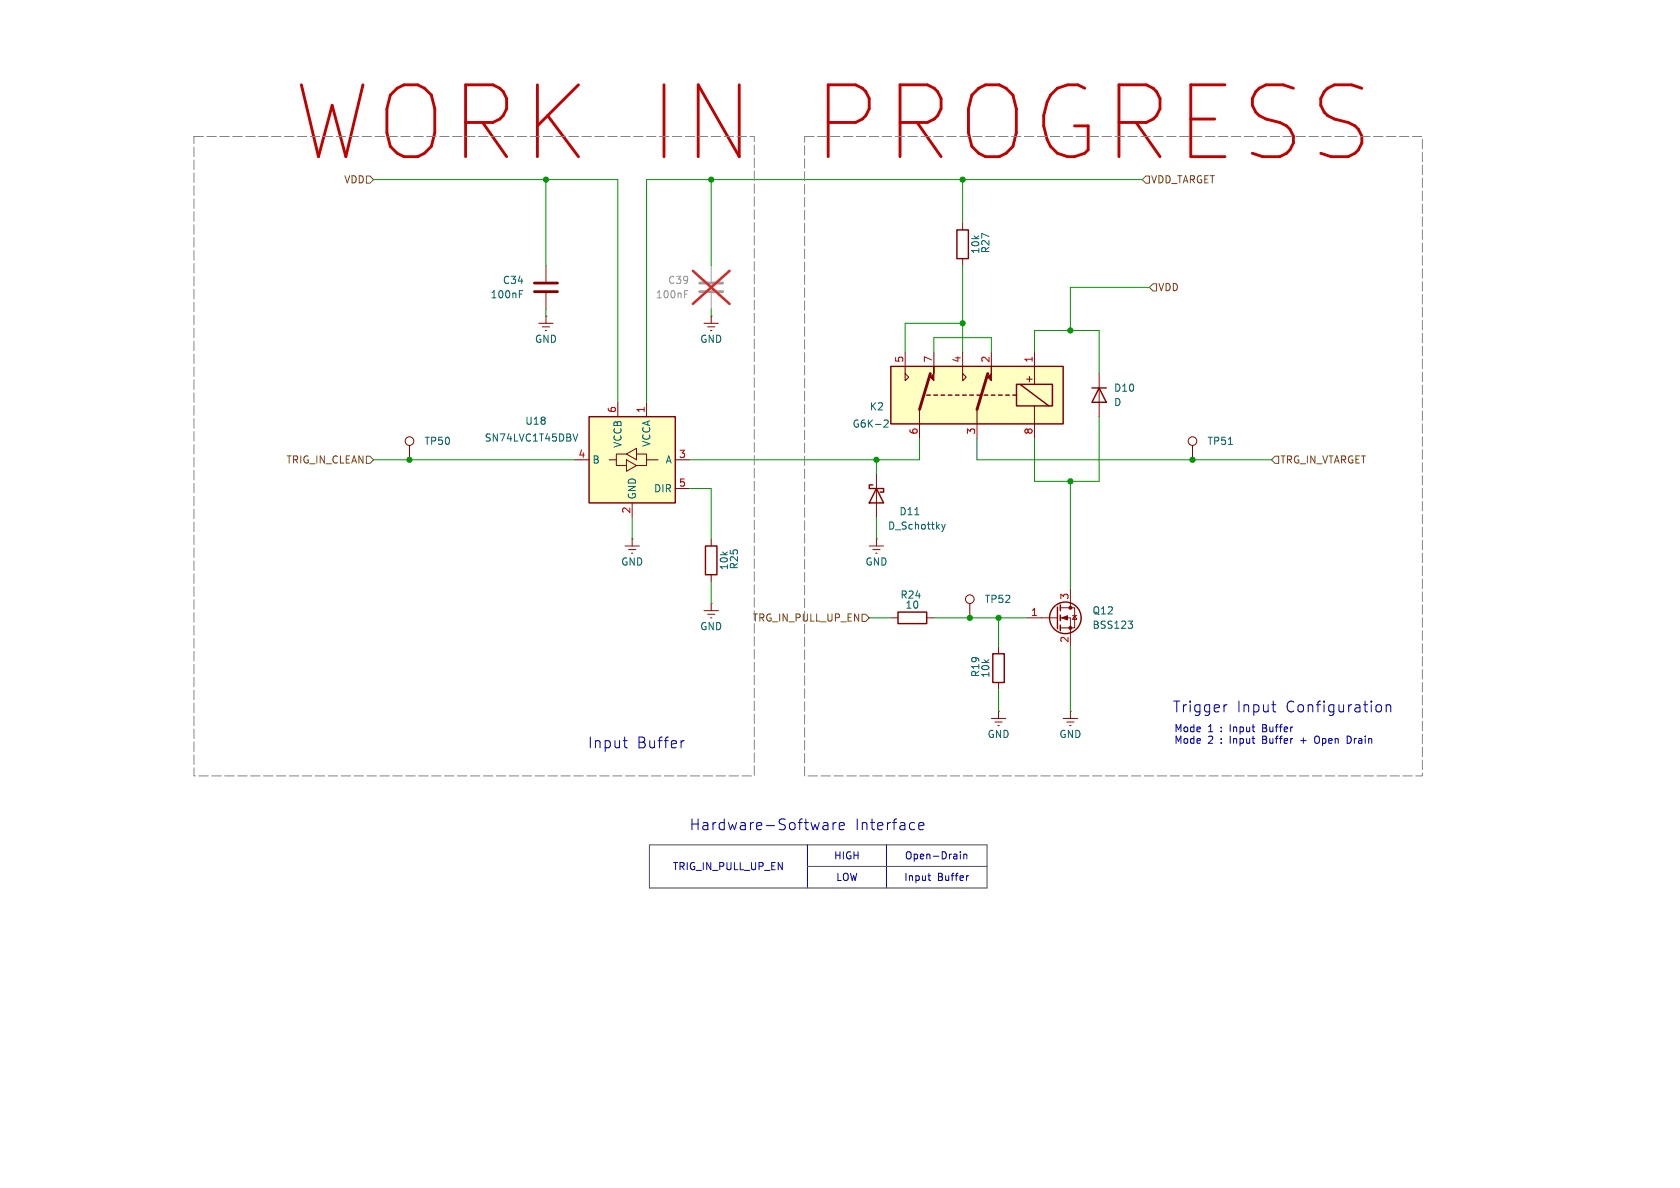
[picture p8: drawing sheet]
<svg xmlns="http://www.w3.org/2000/svg" width="297mm" height="210mm" viewBox="0 0 297 210" stroke-linecap="round" stroke-linejoin="round" font-family="sans-serif">
<path d="M95.2 57.2h2.6M95.9 57.8h1.3M96.4 58.4h.2M96.5 55.9h.1M96.5 55.9v1.3" fill="none" stroke="#840000" stroke-width=".18"/>
<path d="M104.1 73.7h15.3v15.2h-15.3z" fill="#ffffc2"/>
<path d="M169.2 40.6h2v5.1h-2zM104.1 73.7h15.3v15.2h-15.3zM124.7 96.5h2v5.1h-2zM154.3 85.7h-.6v.7h2.5v.6h-.6M154.9 86.4l1.3 2.5h-2.5zM175.5 115.6h2v5.1h-2z" fill="none" stroke="#840000" stroke-width=".25"/>
<g fill="none" stroke="#840000" stroke-width=".18">
<path d="M170.2 39.4v1.2M96.5 47v2.8M96.5 51.8v2.8M124.5 57.2h2.5M125.1 57.8h1.3M125.6 58.4h.3M125.7 55.9h.1M125.7 55.9v1.3M170.2 45.7v1.3M72.4 78.7v2.6M109.2 71.1v2.6M114.3 71.1v2.6"/>
<path d="M101.6 81.3h2.5M109 81.3v1h1.7M110.5 96.5h2.5M110.7 80.3l1.8-1.1v2.1zM110.7 80.3h-1.7v1h-1.3M110.7 81.3l1.8 1-1.8 1zM111.1 97.2h1.3M111.6 97.8h.3M111.8 95.3h.1M111.8 88.9v2.5M111.8 95.3v1.2M112.5 80.3h1.8v1"/>
<path d="M116.3 81.3h-2v1h-1.8M119.4 81.3h2.5M119.4 86.4h2.5M125.7 95.3v1.2M154.9 83.8v7.6M124.5 108h2.5M125.1 108.6h1.3M125.6 109.2h.3M125.7 106.7h.1M125.7 101.6v1.3M125.7 106.7v1.3M176.5 114.3v1.3"/>
<path d="M176.5 120.7v1.2"/>
<circle cx="72.4" cy="78" r=".76"/>
</g>
<path d="M91.8 52h.4M91.8 51.4h.6M101.3 76.7l.4 1.3 .4-1.3M161.7 91h.8M166.5 92.7l.3 .8M166.8 93.5l-.3 .5M167.1 92.7l-.3 .8" fill="none" stroke="#006464" stroke-width=".18"/>
<path d="M94.5 50h4.1M94.5 51.6h4.1" fill="none" stroke="#840000" stroke-width=".51"/>
<path d="M123.7 50h4.1M123.7 51.6h4.1" fill="none" stroke="#a1a1a1" stroke-width=".51"/>
<path d="M125.7 47v2.8M125.7 51.8v2.8" fill="none" stroke="#a1a1a1" stroke-width=".18"/>
<path d="M121 52h.4M121 51.4h.6" fill="none" stroke="#989898" stroke-width=".18"/>
<path d="M122.5 47.9l6.5 5.8M129 47.9l-6.5 5.8" fill="none" stroke="#e12e31" stroke-width=".46"/>
<path d="M157.5 64.8h30.5v10.1h-30.5z" fill="#ffffc2"/>
<g fill="none" stroke="#840000" stroke-width=".25">
<path d="M157.5 64.8h30.5v10.1h-30.5zM163.8 69.9h.7M165.1 69.9h.6M166.4 69.9h.6M167.6 69.9h.7M168.9 69.9h.6M170.2 69.9h.6M171.4 69.9h.7M172.7 69.9h.7M174 69.9h.6M175.3 69.9h.6M176.5 69.9h.7"/>
<path d="M177.8 69.9h.6M179.1 69.9h.6M179.7 67.9h6.4v3.9h-6.4zM180.3 67.9l5.1 3.9M193 68.6h2.6M194.3 68.6l1.3 2.5h-2.6zM158.7 108.2h5.1v2h-5.1zM186.9 107.3v3.8M187.5 106.9v1.1M187.5 108.7v1M187.5 110.5v1"/>
<circle cx="188.3" cy="109.2" r="2.79"/>
</g>
<g fill="none" stroke="#840000" stroke-width=".18">
<path d="M160 62.2v5.1l.7-.6-.7-.7M162.6 72.4v5.1M165.1 62.2v2.6M170.2 62.2v5.1l.6-.6-.6-.7M172.7 72.4v5.1M175.3 62.2v2.6M182.9 62.2v5.7M182.9 71.8v5.7M194.3 66v7.7M210.8 78.7v2.6M153.7 96.5h2.5M154.3 97.2h1.3"/>
<path d="M154.8 97.8h.3M154.9 95.3h.1M154.9 95.3v1.2M157.5 109.2h1.2M163.8 109.2h1.3M171.4 106.7v2.5M181.6 109.2h5.3M187.5 107.4h2.5v3.6h-2.5M187.5 109.2h1.7v5.1M189.2 104.1v3.3M189.6 108.8h.8M190 108.8l.4 .7h-.8z"/>
<path d="M175.3 127h2.5M175.9 127.6h1.3M176.4 128.3h.3M176.5 125.7h.1M176.5 125.7v1.3M188 127h2.5M188.6 127.6h1.3M189.1 128.3h.3M189.2 125.7h.1M189.2 125.7v1.3"/>
<circle cx="210.8" cy="78" r=".76"/>
<circle cx="171.4" cy="105.9" r=".76"/>
</g>
<g fill="#840000" stroke="#840000" stroke-width=".18">
<path d="M175.3 64.8v2.5l-.7-.6 .7-.7z"/>
<path d="M165.1 64.8v2.5l-.6-.6 .6-.7z"/>
<path d="M187.7 109.2l1-.4v.8z"/>
<circle cx="189.2" cy="107.4" r=".25"/>
<circle cx="189.2" cy="111" r=".25"/>
</g>
<path d="M164.5 66l-1.9 6.4M174.6 66l-1.9 6.4" fill="none" stroke="#840000" stroke-width=".51"/>
<path d="M156.3 74.4l.5-.2 .2 .4-.8 .9h.8M217.2 78.6h.7M199.4 109.8h.8l-.4 .5M200 110.3l.2 .2v.3l-.2 .3" fill="none" stroke="#006464" stroke-width=".18"/>
<path d="M203.8 50.2h.7v1.2h-.7l-.6-.6zM64.8 80.6h.6l.6 .7-.6 .6h-.6zM225.4 80.6h.7v1.3h-.7l-.6-.6zM152.4 108.6h.6l.7 .6-.7 .7h-.6z" fill="none" stroke="#725600" stroke-width=".18"/>
<g fill="none" stroke="#0000c2" stroke-width=".18">
<path d="M110.2 130.9h.7M110.5 132.1l.4 .1M121 130.9l-.5 .2M216.9 124.6l-.3 .1M224.8 124.6h.8M225.4 125.8h.2M229.9 130.9h1M233 130.1a.43 .43 0 0 0-.6 .5v.4a.43 .43 0 0 0 .6 .4M238.8 130.3l-.6-.2v1.3l.6-.2M243.6 124.6a.52 .52 0 0 1 .6 .3v.6a.52 .52 0 0 1-.6 .3M245.1 124.8a.47 .47 0 0 1 .8 0v1M245.1 124.6v1.2"/>
<path d="M142.7 149.4v7.6M145.5 146.4l.2 .3 .7-.1M145.6 145.5l.1-.1 .6 .1 .1 1.2M146.4 145.9h-.7l-.2 .3M147.3 145.4v1.3M147.8 145.4l-.3 .1-.2 .3M148.4 146l.9-.1-.1-.4-.6-.1-.2 .3 .1 .9 .1 .1 .6-.1M156.7 149.4v7.6M162.4 146l.9-.1-.1-.4-.5-.1-.3 .3 .1 .9 .2 .1 .5-.1M164 154.8h.5M164.2 155.5l.3 .1M169.8 150.6v.1"/>
<path d="M169.8 151v.8M170.4 151v.8M170.4 151.1l.2-.1 .3 .1v.7M171.2 154.8l-.2 .1"/>
</g>
<path d="M114.8 149.4h59.7v7.6h-59.7zM142.7 153.2h31.8" fill="none" stroke="#484848" stroke-width=".18"/>
<g fill="none" stroke="#009600" stroke-width=".18">
<path d="M66 31.8h30.5v15.2M109.2 31.8v39.3M114.3 31.8v39.3M170.2 31.8v7.6M201.9 31.8h-76.2v15.2M96.5 54.6v1.3M125.7 54.6v1.3M170.2 57.2h-10.2v5M170.2 47v15.2M203.2 50.8h-14v7.6M162.6 77.5v3.8h-40.7M165.1 62.2v-2.5h10.2v2.5"/>
<path d="M172.7 77.5v3.8h52.1M182.9 62.2v-3.8h11.4v7.6M194.3 73.7v11.4h-11.4v-7.6M66 81.3h35.6M111.8 91.4v3.9M121.9 86.4h3.8v8.9M154.9 81.3v2.5M154.9 91.4v3.9M189.2 85.1v19M125.7 102.9v3.8M153.7 109.2h3.8M165.1 109.2h16.5"/>
<path d="M176.5 109.2v5.1M189.2 114.3v11.4M176.5 121.9v3.8"/>
</g>
<path d="M34.3 24.1h99v113.1h-99zM142.2 24.1h109.3v113.1h-109.3z" fill="none" stroke="#848484" stroke-width=".18" stroke-dasharray="1.7 .6"/>
<g fill="#009600" stroke="#009600" stroke-width=".18">
<circle cx="171.4" cy="109.2" r=".46"/>
<circle cx="176.5" cy="109.2" r=".46"/>
<circle cx="170.2" cy="57.2" r=".46"/>
<circle cx="189.2" cy="58.4" r=".46"/>
<circle cx="189.2" cy="85.1" r=".46"/>
<circle cx="210.8" cy="81.3" r=".46"/>
<circle cx="72.4" cy="81.3" r=".46"/>
<circle cx="154.9" cy="81.3" r=".46"/>
</g>
<g font-size="17.7" fill="#009600">
<text x="52" y="29">WORK IN</text>
<text x="141.9" y="29">PROGRESS</text>
</g>
<g font-size="2.7" fill="#0000c2">
<text x="207.3" y="126.2">Trigger</text>
<text x="218.6" y="126.2">Input</text>
<text x="227.3" y="126.2">Configuration</text>
<text x="103.9" y="132.5">Input</text>
<text x="112.6" y="132.5">Buffer</text>
<text x="121.8" y="147">Hardware-Software</text>
<text x="151.1" y="147">Interface</text>
</g>
<g font-size="1.8" fill="#725600">
<text x="60.7" y="32.6">VDD</text>
<text x="203.4" y="32.6">VDD_TARGET</text>
<text x="204.7" y="51.7">VDD</text>
<text x="50.5" y="82.1">TRIG_IN_CLEAN</text>
<text x="226.3" y="82.1">TRG_IN_VTARGET</text>
<text x="133" y="110.1">TRG_IN_PULL_UP_EN</text>
</g>
<g font-size="1.8" fill="#006464">
<text x="173.3" y="45" transform="rotate(-90 173.3 45)">10k</text>
<text x="175.1" y="44.9" transform="rotate(-90 175.1 44.9)">R27</text>
<text x="86.6" y="52.9">100nF</text>
<text x="88.8" y="50.4">C34</text>
<text x="94.5" y="60.8">GND</text>
<text x="123.7" y="60.8">GND</text>
<text x="196.9" y="69.4">D10</text>
<text x="196.9" y="72">D</text>
<text x="92.8" y="75.3">U18</text>
<text x="150.6" y="75.8">G6K-2</text>
<text x="153.7" y="72.7">K2</text>
<text x="74.9" y="78.8">TP50</text>
<text x="85.6" y="78.3">SN74LVC1T45DBV</text>
<text x="104.6" y="82.1">B</text>
<text x="110.1" y="79.3" transform="rotate(-90 110.1 79.3)">VCCB</text>
<text x="115.2" y="79.1" transform="rotate(-90 115.2 79.1)">VCCA</text>
<text x="117.6" y="82.1">A</text>
<text x="213.4" y="78.8">TP51</text>
<text x="112.6" y="88.4" transform="rotate(-90 112.6 88.4)">GND</text>
<text x="115.5" y="87.2">DIR</text>
<text x="156.9" y="93.8">D_Schottky</text>
<text x="158.9" y="91.3">D11</text>
<text x="109.7" y="100.2">GND</text>
<text x="128.9" y="100.9" transform="rotate(-90 128.9 100.9)">10k</text>
<text x="130.7" y="100.8" transform="rotate(-90 130.7 100.8)">R25</text>
<text x="152.9" y="100.2">GND</text>
<text x="159.1" y="106">R24</text>
<text x="160" y="107.8">10</text>
<text x="174" y="106.8">TP52</text>
<text x="123.7" y="111.6">GND</text>
<text x="193" y="108.8">Q12</text>
<text x="193" y="111.4">BSS123</text>
<text x="173.3" y="119.8" transform="rotate(-90 173.3 119.8)">R19</text>
<text x="175.1" y="119.9" transform="rotate(-90 175.1 119.9)">10k</text>
<text x="174.5" y="130.7">GND</text>
<text x="187.2" y="130.7">GND</text>
</g>
<g font-size="1.8" fill="#989898">
<text x="115.8" y="52.9">100nF</text>
<text x="118" y="50.4">C39</text>
</g>
<g font-size="1.8" fill="#a90000">
<text x="159.8" y="64.2" transform="rotate(-90 159.8 64.2)">5</text>
<text x="164.8" y="64.2" transform="rotate(-90 164.8 64.2)">7</text>
<text x="169.9" y="64.2" transform="rotate(-90 169.9 64.2)">4</text>
<text x="175" y="64.2" transform="rotate(-90 175 64.2)">2</text>
<text x="182.6" y="64.2" transform="rotate(-90 182.6 64.2)">1</text>
<text x="109" y="73.1" transform="rotate(-90 109 73.1)">6</text>
<text x="114" y="73.1" transform="rotate(-90 114 73.1)">1</text>
<text x="162.3" y="76.9" transform="rotate(-90 162.3 76.9)">6</text>
<text x="172.5" y="76.9" transform="rotate(-90 172.5 76.9)">3</text>
<text x="182.6" y="76.9" transform="rotate(-90 182.6 76.9)">8</text>
<text x="102.2" y="81">4</text>
<text x="119.9" y="81">3</text>
<text x="119.9" y="86.1">5</text>
<text x="111.5" y="90.9" transform="rotate(-90 111.5 90.9)">2</text>
<text x="189" y="106.1" transform="rotate(-90 189 106.1)">3</text>
<text x="182.2" y="109">1</text>
<text x="189" y="113.7" transform="rotate(-90 189 113.7)">2</text>
</g>
<text font-size="1.8" fill="#840000" x="181.1" y="67.8">+</text>
<g font-size="1.8" fill="#0000c2">
<text x="207.5" y="129.6">Mode</text>
<text x="207.5" y="131.7">Mode</text>
<text x="213.5" y="129.6">1</text>
<text x="213.5" y="131.7">2</text>
<text x="215.9" y="129.6">:</text>
<text x="215.9" y="131.7">:</text>
<text x="217.7" y="129.6">Input</text>
<text x="217.7" y="131.7">Input</text>
<text x="223.6" y="129.6">Buffer</text>
<text x="223.6" y="131.7">Buffer</text>
<text x="230.5" y="131.7">+</text>
<text x="233.3" y="131.7">Open</text>
<text x="239.2" y="131.7">Drain</text>
<text x="118.8" y="154">TRIG_IN_PULL_UP_EN</text>
<text x="147.4" y="152.1">HIGH</text>
<text x="147.7" y="155.9">LOW</text>
<text x="159.8" y="155.9">Input</text>
<text x="159.9" y="152.1">Open-Drain</text>
<text x="165.7" y="155.9">Buffer</text>
</g>
</svg>
